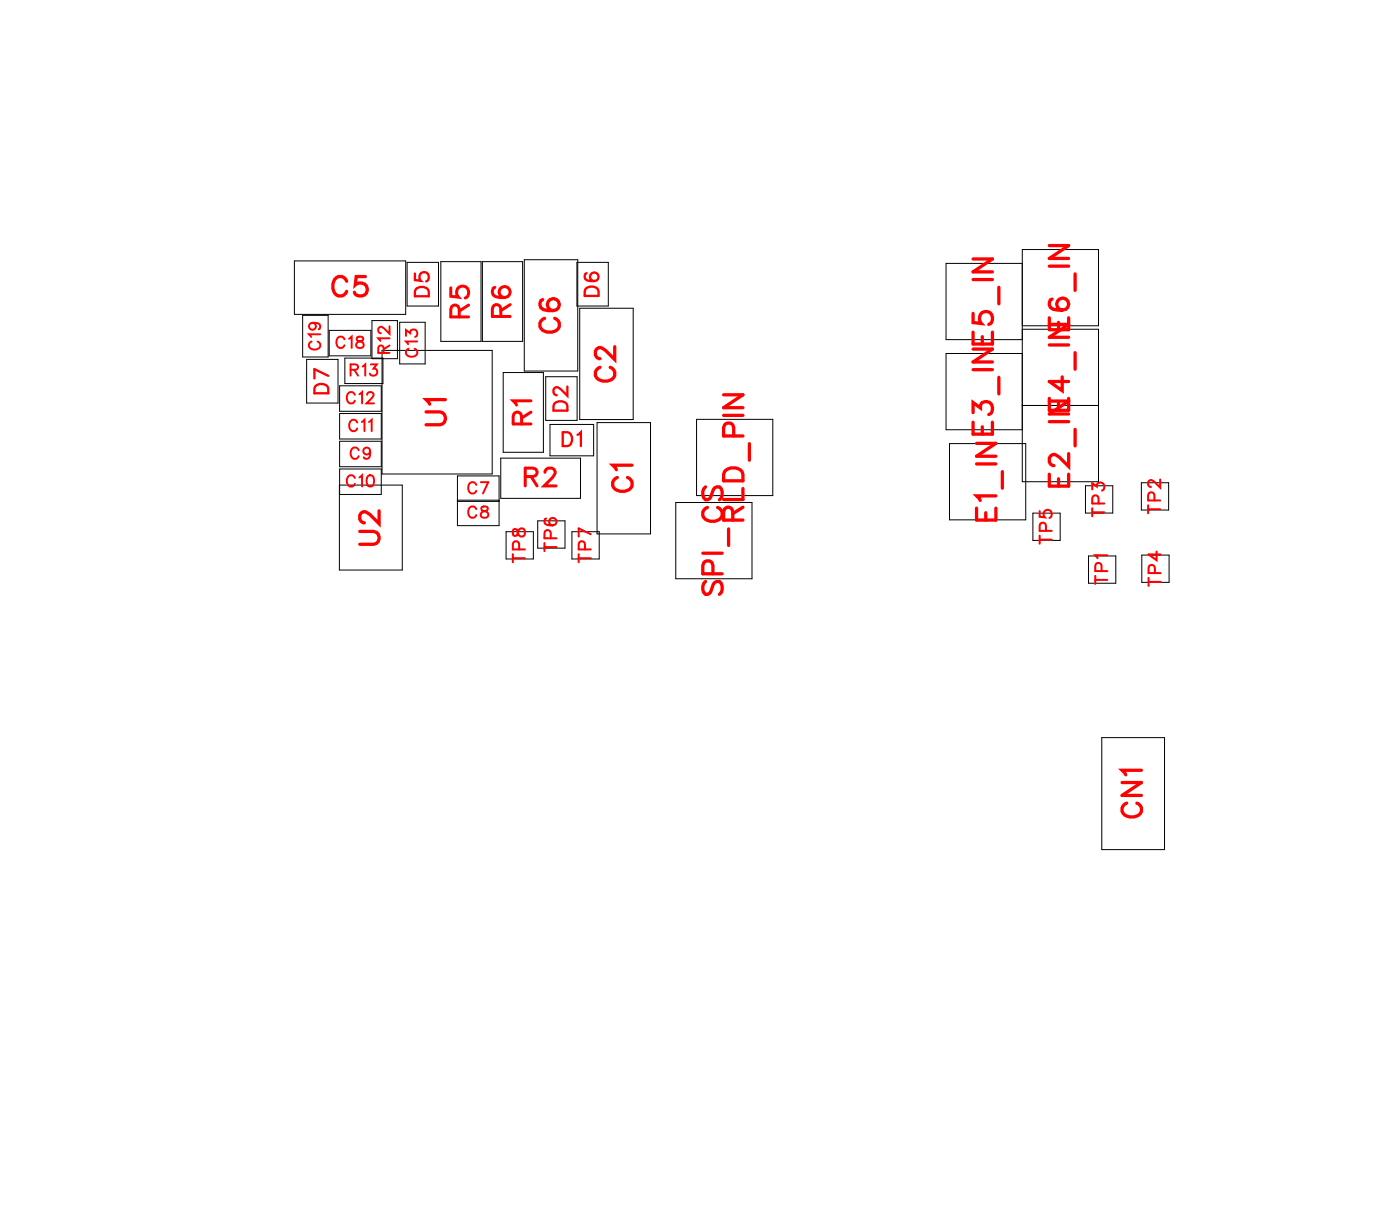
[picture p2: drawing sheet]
<svg xmlns="http://www.w3.org/2000/svg" width="51mm" height="44mm" viewBox="0 0 51 44" stroke-linecap="round" stroke-linejoin="round" font-family="sans-serif">
<g fill="none" stroke="#000" stroke-width=".04">
<path d="M10.8 9.6h4.1v1.9h-4.1zM11.1 11.6h.9v1.5h-.9zM11.2 13.2h1.2v1.6h-1.2zM12.1 12.1h1.5v.9h-1.5zM12.4 17.8h2.3v3.1h-2.3v-3.7h1.6v.9h-1.6M12.4 14.1h1.6v1h-1.6zM12.4 15.2h1.6v.9h-1.6zM12.4 16.2h1.6v.9h-1.6zM12.6 13.1h1.4v1h-1.4zM13.6 11.7h1v1.4h-1zM14 12.8h4v4.6h-4zM14.6 11.8h1v1.5h-1z"/>
<path d="M14.9 9.6h1.2v1.6h-1.2zM16.2 9.6h1.4v2.9h-1.4zM16.8 17.4h1.5v1.9h-1.5zM16.8 18.4h1.5M16.8 18.3h1.5M17.7 9.6h1.5v2.9h-1.5zM18.4 16.8h2.9v1.5h-2.9zM18.4 13.7h1.5v2.9h-1.5zM18.5 19.5h1v1h-1zM19.2 9.5h2v4.1h-2zM19.7 19.1h1v1h-1zM20 13.8h1.2v1.6h-1.2z"/>
<path d="M20.2 15.6h1.6v1.1h-1.6zM21 19.5h1v1h-1zM21.1 9.6h1.2v1.6h-1.2zM21.2 11.3h2v4.1h-2zM21.9 15.5h1.9v4.1h-1.9zM24.8 18.4h2.8v2.8h-2.8zM25.5 15.4h2.8v2.8h-2.8zM34.8 16.3h2.8v2.8h-2.8zM37.5 11.9h2.8v-2.8h-2.8v8.6h2.8v-5.6h-2.8M37.5 14.9h2.8M37.5 9.7h-2.8v2.7h2.8M37.5 13h-2.8v2.7h2.8"/>
<path d="M37.9 18.8h1v1h-1zM39.8 17.8h1v1h-1zM41.8 17.7h1v1h-1zM39.9 20.4h1v1h-1zM40.4 27h2.3v4.1h-2.3zM41.8 20.3h1v1h-1z"/>
</g>
<g fill="none" stroke="#f00" stroke-width=".12">
<path d="M12.7 10.3a.26 .26 0 0 0-.3-.2 .26 .26 0 0 0-.2 .3v.2a.26 .26 0 0 0 .2 .2 .26 .26 0 0 0 .3-.1M13.2 19.5h.5l.2 .2-.1 .2h-.6M13.4 10.1h-.3l-.1 .3a.25 .25 0 0 1 .4 0 .25 .25 0 0 1 0 .4 .25 .25 0 0 1-.4-.1M13.9 18.7v.5l-.3-.3-.3-.1-.1 .1v.1l.2 .2M15.6 15.1h.5l.2 .2-.1 .2-.6 .1M16.3 14.6h-.7l.1 .2M19.9 11h-.1a.35 .35 0 0 0 .3 .4 .35 .35 0 0 0 .4-.2 .22 .22 0 0 0-.2-.3 .22 .22 0 0 0-.2 .2 .22 .22 0 0 0 .2 .3M20 11.7a.26 .26 0 0 0-.2 .3 .26 .26 0 0 0 .3 .2h.1a.26 .26 0 0 0 .3-.2 .26 .26 0 0 0-.2-.3M22 13.5a.26 .26 0 0 0-.2 .3 .26 .26 0 0 0 .3 .2h.2a.26 .26 0 0 0 .2-.2 .26 .26 0 0 0-.1-.3M22.5 12.7v.5l-.3-.4-.2-.1-.2 .2v.1l.2 .1M22.6 17.5a.26 .26 0 0 0-.1 .3 .26 .26 0 0 0 .2 .2h.2a.26 .26 0 0 0 .3-.2 .26 .26 0 0 0-.2-.3M23.2 17h-.7l.1 .2"/>
<path d="M25.9 17.8l-.1 .2 .1 .3 .1-.1 .3-.4h.1l.1 .2-.1 .3M25.9 18.6a.26 .26 0 0 0-.1 .3 .26 .26 0 0 0 .2 .2h.2a.26 .26 0 0 0 .3-.2 .26 .26 0 0 0-.2-.3M26.5 15.2h.7M26.5 14.5h.7l-.7 .4h.7M26.6 17.3a.39 .39 0 0 1 .6 .1v.2h-.7zM26.7 19.4v.6M26.9 19.1l-.1-.4-.1-.1-.2 .2v.3h.7M26.9 16v-.4l-.3-.1-.1 .5h.7M27.2 18.6l-.3 .2M27.2 17.9v.4h-.7M27.5 16.3v.6M35.7 15.1v-.3l.2 .2a.24 .24 0 0 1 .4-.2 .24 .24 0 0 1-.1 .4"/>
<path d="M35.7 11.5v.3l.3 .1a.25 .25 0 0 1 0-.4 .25 .25 0 0 1 .3 0 .25 .25 0 0 1-.1 .4M35.7 15.5v.4h.7v-.4M35.7 12.2v.4h.7v-.4M35.7 13.5h.7M35.7 12.8h.7l-.7 .5h.7M35.7 10.2h.7M35.7 9.5h.7l-.7 .5h.7M35.8 18.6v.5h.7v-.5M35.8 17h.7M35.8 16.2h.7l-.7 .5h.7M36 12.3v.3M36 15.6v.3"/>
<path d="M36.1 18.8v.3M36.5 18.2h-.7l.1 .1M36.6 10.5v.6M36.6 13.8v.6M36.7 17.3v.6M38.5 17.4v.4h.7v-.4M38.5 11.6v.5h.7v-.5M38.5 14.6v.4h.7v-.4M38.5 15.5h.7M38.5 14.7h.7l-.7 .5h.7M38.5 12.6h.7M38.5 11.9h.7l-.7 .5h.7"/>
<path d="M38.5 9h.7l-.7 .5h.7M38.5 9.8h.7M38.6 11h-.1a.35 .35 0 0 0 .2 .4 .35 .35 0 0 0 .5-.2 .22 .22 0 0 0-.2-.3 .22 .22 0 0 0-.3 .2 .22 .22 0 0 0 .2 .3M38.8 11.8v.3M38.8 14.8v.2M38.8 17.5v.3M38.9 13.8v.5l-.4-.3h.7M39.2 16.6v.5l-.4-.3-.2-.1-.1 .1v.1l.1 .2M39.4 10v.6M39.4 12.9v.6M39.4 15.7v.6M25.8 20.3h.7"/>
<path d="M25.9 21.3l-.1 .2 .1 .3 .1-.1 .3-.4h.1l.1 .2-.1 .3M26.1 21v-.4h-.3v.4h.7M41.1 28.7h.7l-.7 .5h.7M41.3 29.4a.26 .26 0 0 0-.2 .3 .26 .26 0 0 0 .3 .2h.2a.26 .26 0 0 0 .2-.2 .26 .26 0 0 0-.1-.3M41.8 28.2h-.7l.2 .2"/>
</g>
<g fill="none" stroke="#f00" stroke-width=".07">
<path d="M11.4 12.5a.15 .15 0 0 0-.1 .2 .15 .15 0 0 0 .2 .1h.1a.15 .15 0 0 0 .1-.1 .15 .15 0 0 0-.1-.2M11.5 11.8a.13 .13 0 0 1 .1 .2 .13 .13 0 0 1-.2 .1 .15 .15 0 0 1 0-.3l.3 .1v.2M11.7 12.3h-.4l.1 .1M12.6 12.4a.15 .15 0 0 0-.1-.1 .15 .15 0 0 0-.2 .2v.1a.15 .15 0 0 0 .2 .2 .15 .15 0 0 0 .1-.1M12.8 12.4l.1-.1v.5M12.8 13.6l.3-.1v-.1h-.3v.4M13 13.6l.1 .2M13 17.5a.15 .15 0 0 0-.2-.1 .15 .15 0 0 0-.1 .2v.1a.15 .15 0 0 0 .1 .1 .15 .15 0 0 0 .2-.1M13 14.5a.15 .15 0 0 0-.2-.1 .15 .15 0 0 0-.1 .1v.1a.15 .15 0 0 0 .1 .2 .15 .15 0 0 0 .2-.1M13.1 12.4v.1l.2 .1a.14 .14 0 0 1-.1 .2 .14 .14 0 0 1-.1-.2l.2-.2zM13.1 15.5a.15 .15 0 0 0-.2-.1 .15 .15 0 0 0-.1 .1v.1a.15 .15 0 0 0 .1 .2 .15 .15 0 0 0 .2-.1M13.1 16.5a.15 .15 0 0 0-.1-.1 .15 .15 0 0 0-.1 .2v.1a.15 .15 0 0 0 .1 .1 .15 .15 0 0 0 .1-.1"/>
<path d="M13.2 17.5l.1-.1v.4M13.2 14.4h.1v.4M13.3 15.5l.1-.1v.4M13.3 13.4h.1v.4M13.5 14.5v-.1h.2l-.3 .4h.3M13.5 15.5l.1-.1v.4M13.6 16.5a.13 .13 0 0 1-.2 .1 .13 .13 0 0 1-.1-.2 .13 .13 0 0 1 .2 .1v.3h-.2M13.6 13.4h.2l-.1 .1a.14 .14 0 0 1 .1 .2 .14 .14 0 0 1-.2 0M14.1 12.9l-.1-.2h-.1v.2h.4M14.3 12.4h-.4v.1M14.3 12v.2l-.4-.2v.1l.1 .1M14.3 12.7l-.2 .1"/>
<path d="M14.9 12.3v-.2l.1 .1a.16 .16 0 0 1 .3-.1 .14 .14 0 0 1-.1 .2M15 12.8a.15 .15 0 0 0-.1 .2 .15 .15 0 0 0 .1 .1h.1a.15 .15 0 0 0 .2-.1 .15 .15 0 0 0-.1-.2M15.3 12.5h-.4l.1 .1M17.5 17.8a.15 .15 0 0 0-.2-.1 .15 .15 0 0 0-.1 .1v.1a.15 .15 0 0 0 .1 .2 .15 .15 0 0 0 .2-.1M17.5 18.7a.15 .15 0 0 0-.2-.1 .15 .15 0 0 0-.1 .1v.1a.15 .15 0 0 0 .1 .2 .15 .15 0 0 0 .2-.1M17.6 17.7h.3l-.2 .4M17.7 18.6v.1l.2 .1a.14 .14 0 0 1-.1 .2 .14 .14 0 0 1-.2-.2l.3-.1v-.1zM18.8 19.4v.2h.1a.23 .23 0 0 1 .3-.2v.2a.18 .18 0 0 1-.2 0 .18 .18 0 0 1-.1-.2zM20 19.9v.3M20 19a.19 .19 0 0 0 .2 .3 .19 .19 0 0 0 .1-.3 .14 .14 0 0 0-.2 .1 .14 .14 0 0 0 .1 .2M20.2 19.7v-.2h-.2v.2h.4M21.7 19.6l-.5-.2v.3"/>
<path d="M38.1 18.7v.2l.2 .1a.16 .16 0 0 1 0-.3 .16 .16 0 0 1 .2 .1 .16 .16 0 0 1 0 .2M38.1 19.8h.4M38.1 19.6v.3M38.3 19.5v-.3h-.2v.3h.4M40 17.9v-.2l.2 .1a.15 .15 0 0 1 .2-.1 .15 .15 0 0 1 0 .3M40 18.8h.5M40 18.6v.3M40.3 18.5l-.1-.3h-.1l-.1 .3h.5M42.1 18.7h.4M42.1 18.5v.3M42.3 18.3v-.2h-.2v.2h.4M42.5 17.6v.3l-.3-.3-.1 .1 .1 .1"/>
<path d="M18.8 20.5h.4M18.8 20.3v.3M19 20.1v-.2h-.2v.2h.4M20 20h.4M21.2 20.5h.5M21.2 20.3v.3M21.4 20.1v-.2h-.2v.2h.5M40.1 21.3h.5M40.1 21.1v.3M40.4 20.9v-.2h-.2l-.1 .2h.5M40.6 20.3h-.5l.1 .2M42.1 21.2v.3"/>
<path d="M42.1 21.3h.4M42.3 21v-.3h-.2v.3h.4M42.4 20.2v.3l-.3-.2h.4"/>
<circle cx="13.6" cy="17.6" r=".19"/>
</g>
<path d="M11.6 14.1h.4v.3h-.5zM12 13.8l-.5-.3v.4M15.2 10v.3h.2a.18 .18 0 0 1 0-.3 .18 .18 0 0 1 .3 0 .18 .18 0 0 1-.1 .3M15.3 10.6h.3l.1 .3h-.5zM20.4 14.8h.3l.1 .2h-.5zM20.6 15.8h.2a.27 .27 0 0 1 .2 .3 .27 .27 0 0 1-.2 .2h-.2zM20.8 14.2v.3l-.4-.3-.1 .1 .1 .2M21.2 15.9l.1-.1v.5M21.5 10.6h.4v.2h-.5zM21.5 10a.22 .22 0 0 0 .2 .3 .22 .22 0 0 0 .2-.3 .16 .16 0 0 0-.3 .1 .16 .16 0 0 0 .2 .2" fill="none" stroke="#f00" stroke-width=".08"/>
<path d="M16.5 10.5v.4h.3a.23 .23 0 0 1 0-.4 .23 .23 0 0 1 .3 .1 .23 .23 0 0 1-.1 .3M16.8 11.6v-.4h-.2l-.1 .4h.7M17.2 11.2l-.4 .2M18.1 10.5v.1a.32 .32 0 0 0 .2 .3 .32 .32 0 0 0 .4-.2 .2 .2 0 0 0-.2-.2 .2 .2 0 0 0-.2 .2 .2 .2 0 0 0 .2 .2M18.4 11.6l-.1-.4h-.2l-.1 .4h.7M18.7 11.2l-.3 .2M19.1 15.5v-.3l-.2-.1-.1 .4h.7M19.2 17.5l.4-.1 .1-.2h-.5v.6M19.5 14.7h-.7l.1 .1M19.5 15.1l-.4 .2M19.5 17.5l.2 .3M20 17.3l.1-.1 .2 .1-.4 .5h.5" fill="none" stroke="#f00" stroke-width=".11"/>
<g font-size="1.2" fill="#fff">
<text x="12.1" y="11.1">C5</text>
<text x="16.6" y="15.6" transform="rotate(-90 16.6 15.6)">U1</text>
<text x="20.8" y="12.2" transform="rotate(-90 20.8 12.2)">C6</text>
<text x="22.8" y="14" transform="rotate(-90 22.8 14)">C2</text>
<text x="36.7" y="12.7" transform="rotate(-90 36.7 12.7)">E5_IN</text>
<text x="39.5" y="17.9" transform="rotate(-90 39.5 17.9)">E2_IN</text>
<text x="39.5" y="15.1" transform="rotate(-90 39.5 15.1)">E4_INE6_IN</text>
<text x="14.2" y="20" transform="rotate(-90 14.2 20)">U2</text>
<text x="23.5" y="18.1" transform="rotate(-90 23.5 18.1)">C1</text>
<text x="26.8" y="21.8" transform="rotate(-90 26.8 21.8)">SPI_CS</text>
<text x="27.5" y="19.1" transform="rotate(-90 27.5 19.1)">RLD_PIN</text>
<text x="36.8" y="19.1" transform="rotate(-90 36.8 19.1)">E1_INE3_IN</text>
<text x="42.1" y="30" transform="rotate(-90 42.1 30)">CN1</text>
</g>
<g font-size="1.1" fill="#fff">
<text x="17.4" y="11.7" transform="rotate(-90 17.4 11.7)">R5</text>
<text x="19" y="11.7" transform="rotate(-90 19 11.7)">R6</text>
<text x="19.7" y="15.6" transform="rotate(-90 19.7 15.6)">R1</text>
<text x="19.2" y="18.1">R2</text>
</g>
<g font-size=".9" fill="#fff">
<text x="15.9" y="10.9" transform="rotate(-90 15.9 10.9)">D5</text>
<text x="22.2" y="10.9" transform="rotate(-90 22.2 10.9)">D6</text>
<text x="12.2" y="14.5" transform="rotate(-90 12.2 14.5)">D7</text>
<text x="20.6" y="16.6">D1</text>
<text x="21" y="15.1" transform="rotate(-90 21 15.1)">D2</text>
</g>
<g font-size=".8" fill="#fff">
<text x="19.4" y="20.6" transform="rotate(-90 19.4 20.6)">TP8</text>
<text x="20.6" y="20.2" transform="rotate(-90 20.6 20.2)">TP6</text>
<text x="21.8" y="20.6" transform="rotate(-90 21.8 20.6)">TP7</text>
<text x="38.7" y="20" transform="rotate(-90 38.7 20)">TP5</text>
<text x="40.7" y="19" transform="rotate(-90 40.7 19)">TP3</text>
<text x="40.8" y="21.4" transform="rotate(-90 40.8 21.4)">TP1</text>
<text x="42.7" y="18.8" transform="rotate(-90 42.7 18.8)">TP2</text>
<text x="42.7" y="21.5" transform="rotate(-90 42.7 21.5)">TP4</text>
</g>
<g font-size=".7" fill="#fff">
<text x="11.9" y="12.8" transform="rotate(-90 11.9 12.8)">C19</text>
<text x="12.3" y="12.9">C18</text>
<text x="12.7" y="15">C12</text>
<text x="12.8" y="16">C11</text>
<text x="12.8" y="13.9">R13</text>
<text x="12.8" y="17">C9</text>
<text x="14.5" y="13" transform="rotate(-90 14.5 13)">R12</text>
<text x="15.5" y="13.1" transform="rotate(-90 15.5 13.1)">C13</text>
<text x="12.7" y="18">C10</text>
<text x="17.1" y="18.3">C7</text>
<text x="17.1" y="19.1">C8</text>
</g>
</svg>
